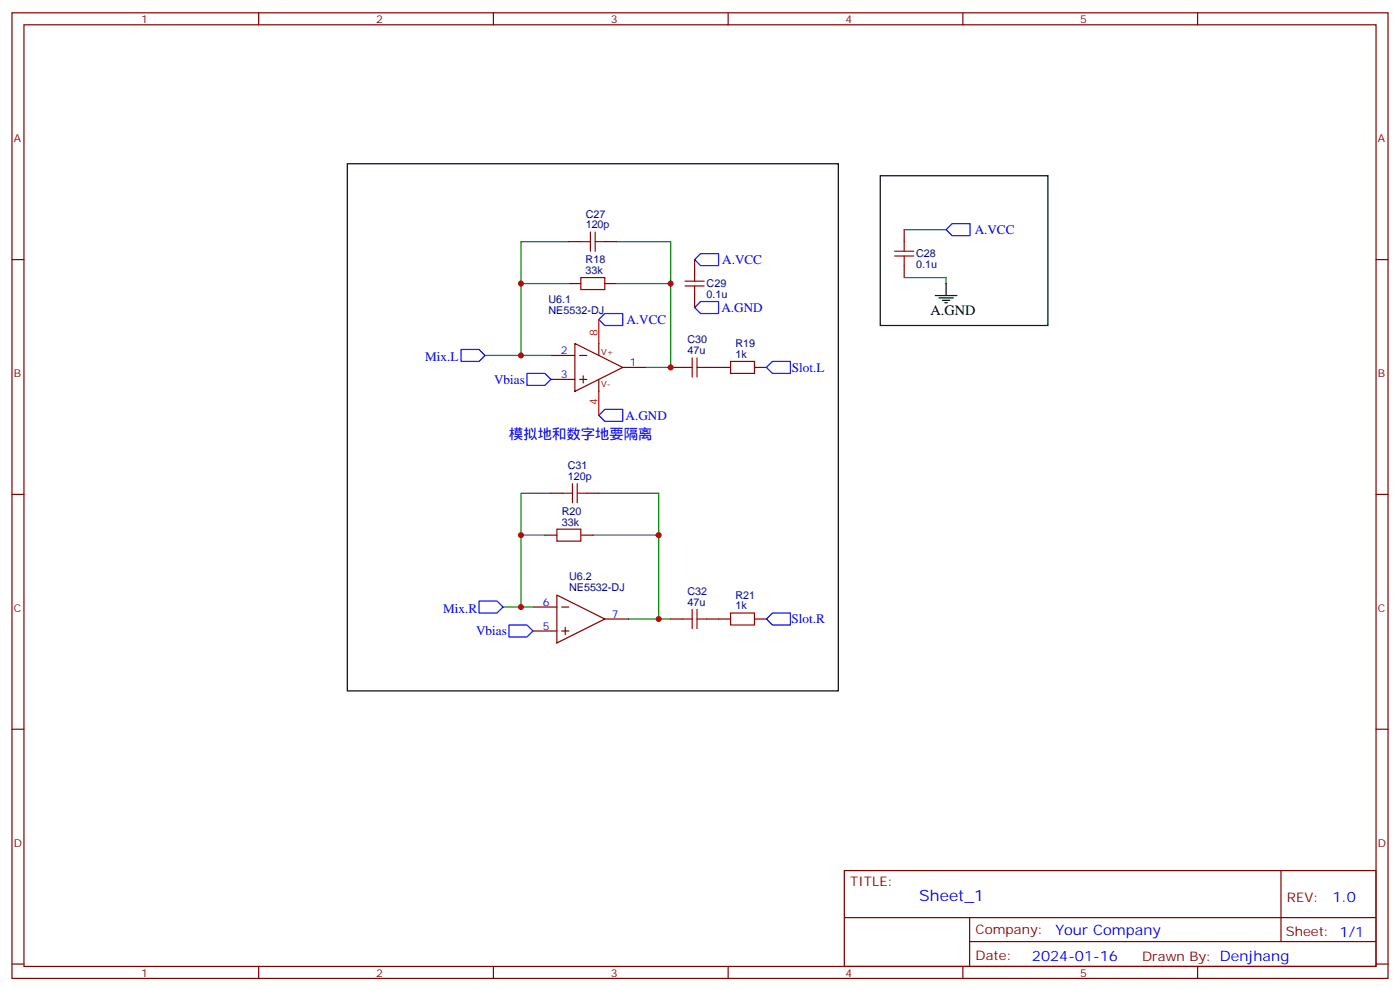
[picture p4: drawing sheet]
<svg xmlns="http://www.w3.org/2000/svg" width="412mm" height="292mm" viewBox="0 0 412 292" stroke-linecap="round" stroke-linejoin="round" font-family="sans-serif">
<g fill="none" stroke="#870000" stroke-width=".35">
<path d="M3.5 3.8h405.4v284.3h-405.4zM7.1 7.3h398.2v277.3h-398.2zM76.2 3.8v3.5M145.3 3.8v3.5M214.5 3.8v3.5M283.6 3.8v3.5M352.8 3.8v3.5M3.5 76.4h3.6M167.6 71.2h3.5M178.2 71.2h3.5M204.6 76.4v3.6M266.3 67.6v3.6"/>
<path d="M266.3 78.2v3.5M405.3 76.4h3.6M167.6 83.5h3.5M178.2 83.5h3.5M204.6 87v3.6M162.3 104.7h7M162.3 111.7h7M169.3 101.1l14.1 7.1-14.1 7.1zM170.7 104.7h2.2M170.7 111.7h2.2M171.8 110.7v2.1M176.4 101.1v3.6"/>
<path d="M176.4 111.7v3.6M183.4 108.2h7.1M197.6 108.2h3.5M208.1 108.2h7.1M222.2 108.2h3.6M3.5 145.6h3.6M160.5 157.6h3.5M162.3 145.2h3.5M171.1 157.6h3.5M172.9 145.2h3.5M405.3 145.6h3.6M157 178.8h7"/>
<path d="M164 175.2l14.2 7.1-14.2 7zM165.5 178.8h2.1M157 185.8h7M165.5 185.8h2.1M166.5 184.7v2.2M178.2 182.3h7M197.6 182.3h3.5M208.1 182.3h7.1M222.2 182.3h3.6M3.5 214.7h3.6M405.3 214.7h3.6M248.7 256.4h156.6v28.2h-156.6z"/>
<path d="M377.3 256.4v20.9M248.7 270.2h156.5M285.6 277.3h119.6M285.6 270.2v14.1M3.5 283.9h3.6M76.2 284.6v3.5M145.3 284.6v3.5M214.5 284.6v3.5M283.6 284.6v3.5M352.8 284.6v3.5M405.3 283.9h3.6"/>
</g>
<g fill="none" stroke="#a10000" stroke-width=".35">
<path d="M171.1 71.2h2.8M173.9 68.3v5.7M175.3 71.2h2.9M175.3 68.3v5.7M204.6 80v2.8M263.5 75.4h5.7M263.5 74h5.7M266.3 71.2v2.8M266.3 75.4v2.8M171.1 81.7h7.1v3.6h-7.1zM201.8 84.2h5.6M201.8 82.8h5.6"/>
<path d="M204.6 84.2v2.8M201.1 108.2h2.8M203.9 105.4v5.6M205.3 108.2h2.8M205.3 105.4v5.6M215.2 106.4h7v3.6h-7zM164 155.8h7.1v3.5h-7.1zM165.8 145.2h2.8M168.6 142.4v5.7M170 145.2h2.9M170 142.4v5.7M203.9 179.5v5.6"/>
<path d="M205.3 179.5v5.6M201.1 182.3h2.8M205.3 182.3h2.8M215.2 180.5h7v3.5h-7z"/>
</g>
<path d="M206.4 74.7h5.3v3.5h-5.3l-1.8-1.8zM278.7 67.6l1.8-1.7h5.3v3.5h-5.3zM178.2 92.3h5.2v3.5h-5.2l-1.8-1.7zM204.6 90.6l1.8-1.8h5.3v3.5h-5.3zM135.8 102.9h5.3l1.8 1.8-1.8 1.7h-5.3zM155.2 110h5.3l1.8 1.7-1.8 1.8h-5.3zM227.5 106.4h5.3v3.6h-5.3l-1.7-1.8zM178.2 120.5h5.2v3.6h-5.2l-1.8-1.8zM141.1 177h5.3l1.8 1.8-1.8 1.7h-5.3zM149.9 184h5.3l1.8 1.8-1.8 1.8h-5.3zM227.5 180.5h5.3v3.5h-5.3l-1.7-1.7z" fill="none" stroke="#00f" stroke-width=".35"/>
<path d="M102.3 48.2h144.6v155.2h-144.6zM259.3 51.8h49.4v44h-49.4zM275.5 87h6.4M276.6 87.7h4.2M277.6 88.4h2.2M278.3 89.1h.7M278.7 83.5v3.5" fill="none" stroke="#000" stroke-width=".35"/>
<g fill="none" stroke="#008700" stroke-width=".35">
<path d="M167.6 71.2h-14.1v12.3M181.7 71.2h15.9v12.3M266.3 67.6h12.4M167.6 83.5h-14.1v21.2M181.7 83.5h15.9v24.7h-7.1M266.3 81.7h12.4v1.8M142.9 104.7h19.4M160.5 157.6h-7v21.2M162.3 145.2h-8.8v12.4M174.6 157.6h19.4v24.7h-8.8M176.4 145.2h17.6v12.4M148.2 178.8h8.8"/>
<path d="M194 182.3h3.6"/>
</g>
<path d="M176.4 94.1v7M176.4 115.3v7" fill="none" stroke="#f00" stroke-width=".35"/>
<g fill="#c00">
<circle cx="153.5" cy="157.6" r=".88"/>
<circle cx="153.5" cy="178.8" r=".88"/>
<circle cx="153.5" cy="83.5" r=".88"/>
<circle cx="153.5" cy="104.7" r=".88"/>
<circle cx="194" cy="157.6" r=".88"/>
<circle cx="197.6" cy="83.5" r=".88"/>
<circle cx="194" cy="182.3" r=".88"/>
<circle cx="197.6" cy="108.2" r=".88"/>
</g>
<text font-size="4.6" fill="#00f" x="270.8" y="265.4">Sheet_1</text>
<text font-size="4.2" x="274.1" y="92.7">A.GND</text>
<g font-size="4.2" fill="#00f">
<text x="149.9" y="129.4">模拟地和数字地要隔离</text>
<text x="392.5" y="265.6">1.0</text>
<text x="310.9" y="275.2">Your Company</text>
<text x="304" y="283">2024-01-16</text>
</g>
<g font-size="3.9" fill="#00f">
<text x="287.1" y="68.9">A.VCC</text>
<text x="212.7" y="77.7">A.VCC</text>
<text x="184.5" y="95.3">A.VCC</text>
<text x="212.5" y="91.8">A.GND</text>
<text x="125.2" y="106.4">Mix.L</text>
<text x="145.5" y="113">Vbias</text>
<text x="233.3" y="109.4">Slot.L</text>
<text x="184.3" y="123.6">A.GND</text>
<text x="130.5" y="180.5">Mix.R</text>
<text x="233.2" y="183.6">Slot.R</text>
<text x="140.3" y="187.1">Vbias</text>
</g>
<g font-size="3.9" fill="#800">
<text x="250.5" y="260.9">TITLE:</text>
<text x="379.1" y="265.6">REV:</text>
<text x="287.4" y="275.1">Company:</text>
<text x="378.7" y="275.8">Sheet: 1/1</text>
<text x="287.4" y="282.8">Date:</text>
<text x="336.4" y="282.9">Drawn By: Denjhang</text>
</g>
<g font-size="3.2" fill="#800">
<text x="41.6" y="6.8">1</text>
<text x="110.8" y="6.8">2</text>
<text x="179.9" y="6.8">3</text>
<text x="249.1" y="6.8">4</text>
<text x="318.2" y="6.8">5</text>
<text x="4.1" y="41.9">A</text>
<text x="405.9" y="41.9">A</text>
<text x="4.1" y="111">B</text>
<text x="405.9" y="111">B</text>
<text x="4.1" y="180.2">C</text>
<text x="405.9" y="180.2">C</text>
<text x="4.1" y="249.3">D</text>
<text x="405.9" y="249.3">D</text>
<text x="41.6" y="287.6">1</text>
<text x="110.8" y="287.6">2</text>
<text x="179.9" y="287.6">3</text>
<text x="249.1" y="287.6">4</text>
<text x="318.2" y="287.6">5</text>
</g>
<g font-size="3.2" fill="#000080">
<text x="172.5" y="64.1">C27</text>
<text x="172.5" y="67.3">120p</text>
<text x="172.5" y="77.5">R18</text>
<text x="269.9" y="75.8">C28</text>
<text x="172.5" y="80.7">33k</text>
<text x="269.9" y="79">0.1u</text>
<text x="161.6" y="89.1">U6.1</text>
<text x="208.1" y="87.8">0.1u</text>
<text x="208.1" y="84.6">C29</text>
<text x="161.6" y="92.3">NE5532-DJ</text>
<text x="202.5" y="101.1">C30</text>
<text x="202.5" y="104.3">47u</text>
<text x="216.6" y="105.4">1k</text>
<text x="216.6" y="102.3">R19</text>
<text x="167.2" y="141.4">120p</text>
<text x="167.2" y="138.2">C31</text>
<text x="165.5" y="154.8">33k</text>
<text x="165.5" y="151.5">R20</text>
<text x="167.6" y="170.9">U6.2</text>
<text x="167.6" y="174.1">NE5532-DJ</text>
<text x="202.5" y="178.4">47u</text>
<text x="202.5" y="175.2">C32</text>
<text x="216.6" y="179.5">1k</text>
<text x="216.6" y="176.4">R21</text>
</g>
<g font-size="3.2" fill="#f00">
<text x="176" y="99" transform="rotate(-90 176 99)">8</text>
<text x="176" y="119.4" transform="rotate(-90 176 119.4)">4</text>
</g>
<g font-size="3.2" fill="#00f">
<text x="165.2" y="104.3">2</text>
<text x="185.6" y="107.8">1</text>
<text x="165.2" y="111.4">3</text>
<text x="159.9" y="178.4">6</text>
<text x="159.9" y="185.5">5</text>
<text x="180.3" y="181.9">7</text>
</g>
<g font-size="2.5" fill="#800">
<text x="177.1" y="104.7">V+</text>
<text x="177.1" y="113.8">V-</text>
</g>
</svg>
